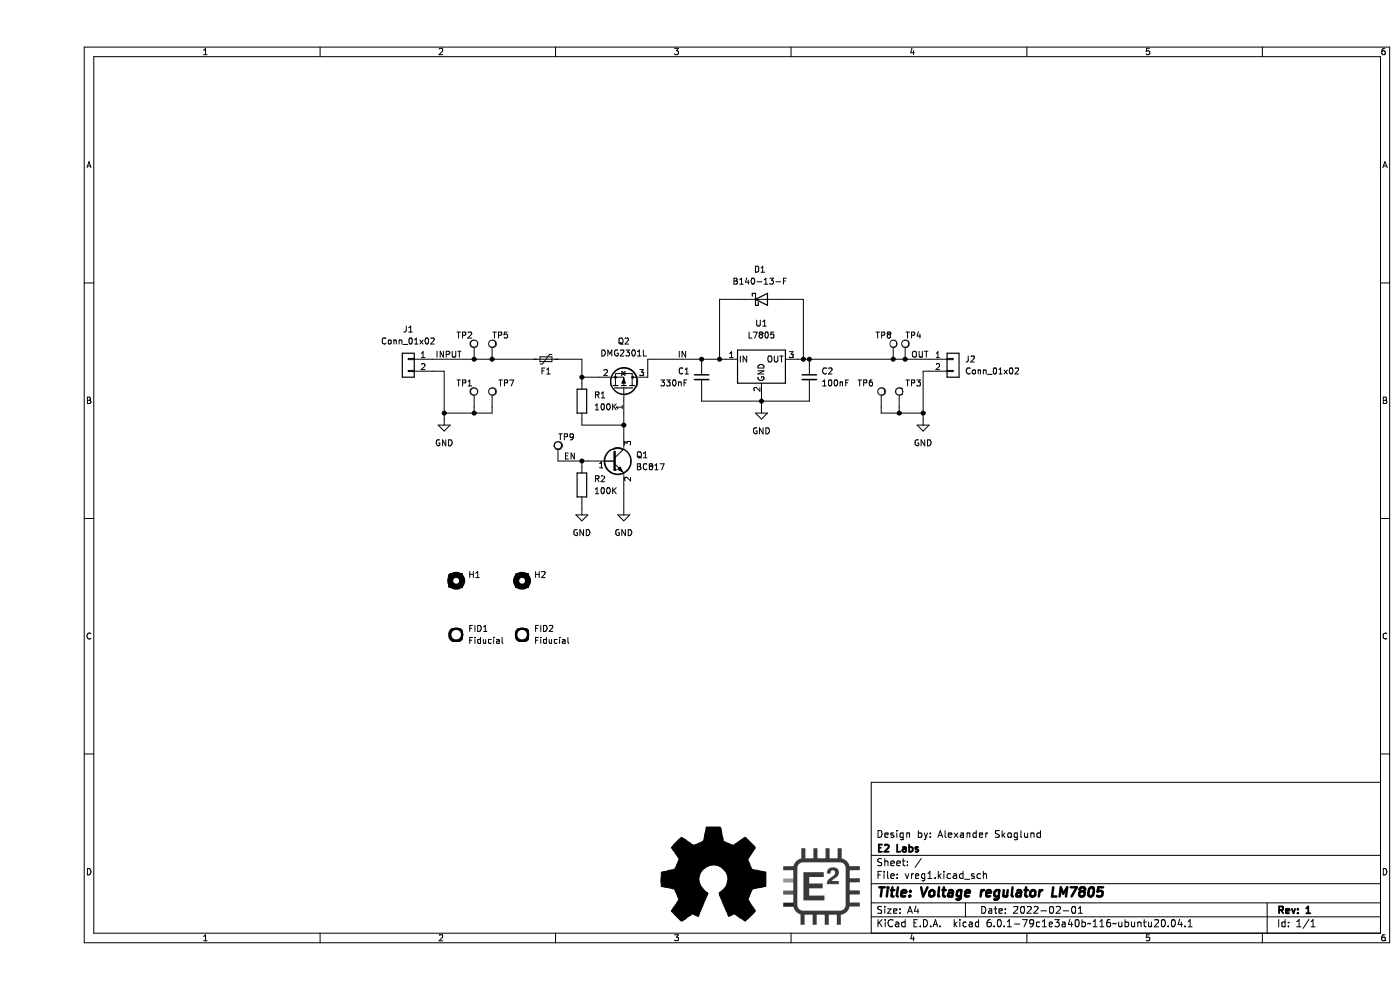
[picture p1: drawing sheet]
(kicad_sch (version 20211123) (generator eeschema)

 (paper "A4")

 (title_block
  (title "Voltage regulator LM7805")
  (date "2022-02-01")
  (rev "1")
  (company "E2 Labs")
  (comment 1 "Design by: Alexander Skoglund"))

 (lib_symbols
  (symbol "Connector:TestPoint" (pin_numbers hide) (pin_names (offset 0.762) hide) (in_bom yes) (on_board yes)
   (property "Reference" "TP" (id 0) (at 0 6.858 0) (effects (font (size 1.27 1.27))))
   (property "Value" "TestPoint" (id 1) (at 0 5.08 0) (effects (font (size 1.27 1.27))))
   (property "Footprint" "" (id 2) (at 5.08 0 0) (effects (font (size 1.27 1.27)) hide))
   (property "Datasheet" "~" (id 3) (at 5.08 0 0) (effects (font (size 1.27 1.27)) hide))
   (symbol "TestPoint_0_1"
    (circle (center 0 3.302) (radius 0.762) (stroke (width 0) (type default) (color 0 0 0 0)) (fill (type none))))
   (symbol "TestPoint_1_1"
    (pin passive line (at 0 0 90) (length 2.54) (name "1" (effects (font (size 1.27 1.27)))) (number "1" (effects (font (size 1.27 1.27)))))))
  (symbol "Connector_Generic:Conn_01x02" (pin_names (offset 1.016) hide) (in_bom yes) (on_board yes)
   (property "Reference" "J" (id 0) (at 0 2.54 0) (effects (font (size 1.27 1.27))))
   (property "Value" "Conn_01x02" (id 1) (at 0 -5.08 0) (effects (font (size 1.27 1.27))))
   (property "Footprint" "" (id 2) (at 0 0 0) (effects (font (size 1.27 1.27)) hide))
   (property "Datasheet" "~" (id 3) (at 0 0 0) (effects (font (size 1.27 1.27)) hide))
   (symbol "Conn_01x02_1_1"
    (rectangle (start -1.27 -2.413) (end 0 -2.667) (stroke (width 0.1524) (type default) (color 0 0 0 0)) (fill (type none)))
    (rectangle (start -1.27 0.127) (end 0 -0.127) (stroke (width 0.1524) (type default) (color 0 0 0 0)) (fill (type none)))
    (rectangle (start -1.27 1.27) (end 1.27 -3.81) (stroke (width 0.254) (type default) (color 0 0 0 0)) (fill (type background)))
    (pin passive line (at -5.08 0 0) (length 3.81) (name "Pin_1" (effects (font (size 1.27 1.27)))) (number "1" (effects (font (size 1.27 1.27)))))
    (pin passive line (at -5.08 -2.54 0) (length 3.81) (name "Pin_2" (effects (font (size 1.27 1.27)))) (number "2" (effects (font (size 1.27 1.27)))))))
  (symbol "Device:C_Small" (pin_numbers hide) (pin_names (offset 0.254) hide) (in_bom yes) (on_board yes)
   (property "Reference" "C" (id 0) (at 0.254 1.778 0) (effects (font (size 1.27 1.27)) (justify left)))
   (property "Value" "C_Small" (id 1) (at 0.254 -2.032 0) (effects (font (size 1.27 1.27)) (justify left)))
   (property "Footprint" "" (id 2) (at 0 0 0) (effects (font (size 1.27 1.27)) hide))
   (property "Datasheet" "~" (id 3) (at 0 0 0) (effects (font (size 1.27 1.27)) hide))
   (symbol "C_Small_0_1"
    (polyline (pts (xy -1.524 -0.508) (xy 1.524 -0.508)) (stroke (width 0.3302) (type default) (color 0 0 0 0)) (fill (type none)))
    (polyline (pts (xy -1.524 0.508) (xy 1.524 0.508)) (stroke (width 0.3048) (type default) (color 0 0 0 0)) (fill (type none))))
   (symbol "C_Small_1_1"
    (pin passive line (at 0 2.54 270) (length 2.032) (name "~" (effects (font (size 1.27 1.27)))) (number "1" (effects (font (size 1.27 1.27)))))
    (pin passive line (at 0 -2.54 90) (length 2.032) (name "~" (effects (font (size 1.27 1.27)))) (number "2" (effects (font (size 1.27 1.27)))))))
  (symbol "Device:Polyfuse_Small" (pin_numbers hide) (pin_names (offset 0)) (in_bom yes) (on_board yes)
   (property "Reference" "F" (id 0) (at -1.905 0 90) (effects (font (size 1.27 1.27))))
   (property "Value" "Polyfuse_Small" (id 1) (at 1.905 0 90) (effects (font (size 1.27 1.27))))
   (property "Footprint" "" (id 2) (at 1.27 -5.08 0) (effects (font (size 1.27 1.27)) (justify left) hide))
   (property "Datasheet" "~" (id 3) (at 0 0 0) (effects (font (size 1.27 1.27)) hide))
   (symbol "Polyfuse_Small_0_1"
    (rectangle (start -0.508 1.27) (end 0.508 -1.27) (stroke (width 0) (type default) (color 0 0 0 0)) (fill (type none)))
    (polyline (pts (xy 0 2.54) (xy 0 -2.54)) (stroke (width 0) (type default) (color 0 0 0 0)) (fill (type none)))
    (polyline (pts (xy -1.016 1.27) (xy -1.016 0.762) (xy 1.016 -0.762) (xy 1.016 -1.27)) (stroke (width 0) (type default) (color 0 0 0 0)) (fill (type none))))
   (symbol "Polyfuse_Small_1_1"
    (pin passive line (at 0 2.54 270) (length 0.635) (name "~" (effects (font (size 1.27 1.27)))) (number "1" (effects (font (size 1.27 1.27)))))
    (pin passive line (at 0 -2.54 90) (length 0.635) (name "~" (effects (font (size 1.27 1.27)))) (number "2" (effects (font (size 1.27 1.27)))))))
  (symbol "Device:R" (pin_numbers hide) (pin_names (offset 0)) (in_bom yes) (on_board yes)
   (property "Reference" "R" (id 0) (at 2.032 0 90) (effects (font (size 1.27 1.27))))
   (property "Value" "R" (id 1) (at 0 0 90) (effects (font (size 1.27 1.27))))
   (property "Footprint" "" (id 2) (at -1.778 0 90) (effects (font (size 1.27 1.27)) hide))
   (property "Datasheet" "~" (id 3) (at 0 0 0) (effects (font (size 1.27 1.27)) hide))
   (symbol "R_0_1"
    (rectangle (start -1.016 -2.54) (end 1.016 2.54) (stroke (width 0.254) (type default) (color 0 0 0 0)) (fill (type none))))
   (symbol "R_1_1"
    (pin passive line (at 0 3.81 270) (length 1.27) (name "~" (effects (font (size 1.27 1.27)))) (number "1" (effects (font (size 1.27 1.27)))))
    (pin passive line (at 0 -3.81 90) (length 1.27) (name "~" (effects (font (size 1.27 1.27)))) (number "2" (effects (font (size 1.27 1.27)))))))
  (symbol "Diode:B140-E3" (pin_numbers hide) (pin_names hide) (in_bom yes) (on_board yes)
   (property "Reference" "D" (id 0) (at 0 2.54 0) (effects (font (size 1.27 1.27))))
   (property "Value" "B140-E3" (id 1) (at 0 -2.54 0) (effects (font (size 1.27 1.27))))
   (property "Footprint" "Diode_SMD:D_SMA" (id 2) (at 0 -4.445 0) (effects (font (size 1.27 1.27)) hide))
   (property "Datasheet" "http://www.vishay.com/docs/88946/b120.pdf" (id 3) (at 0 0 0) (effects (font (size 1.27 1.27)) hide))
   (symbol "B140-E3_0_1"
    (polyline (pts (xy 1.27 0) (xy -1.27 0)) (stroke (width 0) (type default) (color 0 0 0 0)) (fill (type none)))
    (polyline (pts (xy 1.27 1.27) (xy 1.27 -1.27) (xy -1.27 0) (xy 1.27 1.27)) (stroke (width 0.254) (type default) (color 0 0 0 0)) (fill (type none)))
    (polyline (pts (xy -1.905 0.635) (xy -1.905 1.27) (xy -1.27 1.27) (xy -1.27 -1.27) (xy -0.635 -1.27) (xy -0.635 -0.635)) (stroke (width 0.254) (type default) (color 0 0 0 0)) (fill (type none))))
   (symbol "B140-E3_1_1"
    (pin passive line (at -3.81 0 0) (length 2.54) (name "K" (effects (font (size 1.27 1.27)))) (number "1" (effects (font (size 1.27 1.27)))))
    (pin passive line (at 3.81 0 180) (length 2.54) (name "A" (effects (font (size 1.27 1.27)))) (number "2" (effects (font (size 1.27 1.27)))))))
  (symbol "Graphic:Logo_Open_Hardware_Large" (pin_names (offset 1.016)) (in_bom yes) (on_board yes)
   (property "Reference" "#LOGO" (id 0) (at 0 12.7 0) (effects (font (size 1.27 1.27)) hide))
   (property "Value" "Logo_Open_Hardware_Large" (id 1) (at 0 -10.16 0) (effects (font (size 1.27 1.27)) hide))
   (property "Footprint" "" (id 2) (at 0 0 0) (effects (font (size 1.27 1.27)) hide))
   (property "Datasheet" "~" (id 3) (at 0 0 0) (effects (font (size 1.27 1.27)) hide))
   (symbol "Logo_Open_Hardware_Large_1_1"
    (polyline (pts (xy 6.731 -8.7122) (xy 6.6294 -8.6614) (xy 6.35 -8.4836) (xy 5.9944 -8.255) (xy 5.5372 -7.9502) (xy 5.1054 -7.6454) (xy 4.7498 -7.4168) (xy 4.4958 -7.239) (xy 4.3942 -7.1882) (xy 4.318 -7.2136) (xy 4.1148 -7.3152) (xy 3.81 -7.4676) (xy 3.6322 -7.5692) (xy 3.3528 -7.6708) (xy 3.2258 -7.6962) (xy 3.2004 -7.6708) (xy 3.0988 -7.4676) (xy 2.9464 -7.0866) (xy 2.7178 -6.604) (xy 2.4892 -6.0452) (xy 2.2352 -5.4356) (xy 1.9558 -4.826) (xy 1.7272 -4.2164) (xy 1.4986 -3.683) (xy 1.3208 -3.2512) (xy 1.2192 -2.9464) (xy 1.1684 -2.8194) (xy 1.1938 -2.794) (xy 1.3208 -2.667) (xy 1.5748 -2.4892) (xy 2.0828 -2.0574) (xy 2.6162 -1.397) (xy 2.921 -0.6604) (xy 3.048 0.1524) (xy 2.9464 0.9144) (xy 2.6416 1.6256) (xy 2.1336 2.286) (xy 1.524 2.7686) (xy 0.8128 3.0734) (xy 0 3.175) (xy -0.762 3.0988) (xy -1.4986 2.794) (xy -2.159 2.286) (xy -2.4384 1.9812) (xy -2.8194 1.3208) (xy -3.048 0.6096) (xy -3.0734 0.4318) (xy -3.0226 -0.3556) (xy -2.794 -1.0922) (xy -2.3876 -1.7526) (xy -1.8288 -2.3114) (xy -1.7526 -2.3622) (xy -1.4732 -2.5654) (xy -1.2954 -2.6924) (xy -1.1684 -2.8194) (xy -2.159 -5.207) (xy -2.3114 -5.588) (xy -2.5908 -6.2484) (xy -2.8194 -6.8072) (xy -3.0226 -7.2644) (xy -3.1496 -7.5692) (xy -3.2258 -7.6708) (xy -3.2258 -7.6962) (xy -3.302 -7.6962) (xy -3.4798 -7.6454) (xy -3.8354 -7.4676) (xy -4.0386 -7.366) (xy -4.2926 -7.239) (xy -4.4196 -7.1882) (xy -4.5212 -7.239) (xy -4.7498 -7.3914) (xy -5.1054 -7.6454) (xy -5.5372 -7.9248) (xy -5.9436 -8.2042) (xy -6.3246 -8.4582) (xy -6.604 -8.636) (xy -6.731 -8.7122) (xy -6.7564 -8.7122) (xy -6.858 -8.636) (xy -7.0866 -8.4582) (xy -7.4168 -8.1534) (xy -7.874 -7.6962) (xy -7.9502 -7.62) (xy -8.3312 -7.239) (xy -8.636 -6.9088) (xy -8.8392 -6.6802) (xy -8.9154 -6.5786) (xy -8.9154 -6.5786) (xy -8.8392 -6.4516) (xy -8.6614 -6.1722) (xy -8.4328 -5.7912) (xy -8.128 -5.3594) (xy -7.3152 -4.191) (xy -7.7724 -3.0988) (xy -7.8994 -2.7686) (xy -8.0772 -2.3622) (xy -8.2042 -2.0828) (xy -8.255 -1.9558) (xy -8.382 -1.905) (xy -8.6614 -1.8542) (xy -9.0932 -1.7526) (xy -9.6266 -1.651) (xy -10.1092 -1.5748) (xy -10.541 -1.4732) (xy -10.8712 -1.4224) (xy -11.0236 -1.397) (xy -11.049 -1.3716) (xy -11.0744 -1.2954) (xy -11.0998 -1.143) (xy -11.0998 -0.889) (xy -11.1252 -0.4572) (xy -11.1252 0.1524) (xy -11.1252 0.2286) (xy -11.0998 0.8128) (xy -11.0998 1.27) (xy -11.0744 1.5494) (xy -11.0744 1.6764) (xy -11.0744 1.6764) (xy -10.922 1.7018) (xy -10.6172 1.778) (xy -10.16 1.8542) (xy -9.652 1.9558) (xy -9.6012 1.9812) (xy -9.0932 2.0828) (xy -8.636 2.159) (xy -8.3312 2.2352) (xy -8.2042 2.286) (xy -8.1788 2.3114) (xy -8.0772 2.5146) (xy -7.9248 2.8448) (xy -7.747 3.2512) (xy -7.5692 3.6576) (xy -7.4168 4.0386) (xy -7.3152 4.318) (xy -7.2898 4.445) (xy -7.2898 4.445) (xy -7.366 4.572) (xy -7.5438 4.826) (xy -7.7978 5.207) (xy -8.128 5.6642) (xy -8.128 5.6896) (xy -8.4328 6.1468) (xy -8.6868 6.5278) (xy -8.8392 6.7818) (xy -8.9154 6.9088) (xy -8.9154 6.9088) (xy -8.8138 7.0358) (xy -8.5852 7.2898) (xy -8.255 7.6454) (xy -7.874 8.0264) (xy -7.747 8.1534) (xy -7.3152 8.5852) (xy -7.0104 8.8646) (xy -6.8326 8.9916) (xy -6.731 9.0424) (xy -6.731 9.0424) (xy -6.604 8.9408) (xy -6.3246 8.763) (xy -5.9436 8.509) (xy -5.4864 8.2042) (xy -5.461 8.1788) (xy -5.0038 7.874) (xy -4.6482 7.62) (xy -4.3688 7.4422) (xy -4.2672 7.3914) (xy -4.2418 7.3914) (xy -4.064 7.4422) (xy -3.7338 7.5438) (xy -3.3528 7.6962) (xy -2.9464 7.874) (xy -2.5654 8.0264) (xy -2.286 8.1534) (xy -2.159 8.2296) (xy -2.159 8.2296) (xy -2.1082 8.382) (xy -2.032 8.7122) (xy -1.9304 9.1694) (xy -1.8288 9.7282) (xy -1.8034 9.8044) (xy -1.7018 10.3378) (xy -1.6256 10.7696) (xy -1.5748 11.0744) (xy -1.524 11.2014) (xy -1.4478 11.2268) (xy -1.1938 11.2522) (xy -0.8128 11.2522) (xy -0.3302 11.2522) (xy 0.1524 11.2522) (xy 0.6604 11.2522) (xy 1.0668 11.2268) (xy 1.3716 11.2014) (xy 1.4986 11.176) (xy 1.4986 11.176) (xy 1.5494 11.0236) (xy 1.6256 10.6934) (xy 1.7018 10.2108) (xy 1.8288 9.6774) (xy 1.8288 9.5758) (xy 1.9304 9.0424) (xy 2.032 8.6106) (xy 2.0828 8.3058) (xy 2.1336 8.2042) (xy 2.159 8.1788) (xy 2.3876 8.0772) (xy 2.7432 7.9248) (xy 3.175 7.747) (xy 4.191 7.3406) (xy 5.461 8.2042) (xy 5.5626 8.2804) (xy 6.0198 8.5852) (xy 6.3754 8.8392) (xy 6.6294 8.9916) (xy 6.7564 9.0424) (xy 6.7564 9.0424) (xy 6.8834 8.9408) (xy 7.1374 8.7122) (xy 7.4676 8.382) (xy 7.8486 7.9756) (xy 8.1534 7.6962) (xy 8.4836 7.3406) (xy 8.7122 7.112) (xy 8.8392 6.9596) (xy 8.8646 6.858) (xy 8.8646 6.8072) (xy 8.7884 6.6802) (xy 8.6106 6.4008) (xy 8.3312 6.0198) (xy 8.0264 5.588) (xy 7.7978 5.207) (xy 7.5184 4.8006) (xy 7.3406 4.4958) (xy 7.2898 4.3434) (xy 7.2898 4.2926) (xy 7.3914 4.0386) (xy 7.5184 3.683) (xy 7.7216 3.2258) (xy 8.1534 2.2352) (xy 8.7884 2.1082) (xy 9.1948 2.0574) (xy 9.7536 1.9304) (xy 10.2616 1.8288) (xy 11.0998 1.6764) (xy 11.1252 -1.3208) (xy 10.9982 -1.3716) (xy 10.8712 -1.397) (xy 10.5664 -1.4732) (xy 10.1346 -1.5494) (xy 9.6266 -1.651) (xy 9.1948 -1.7272) (xy 8.7376 -1.8288) (xy 8.4328 -1.8796) (xy 8.2804 -1.905) (xy 8.255 -1.9558) (xy 8.1534 -2.159) (xy 7.9756 -2.5146) (xy 7.8232 -2.921) (xy 7.6454 -3.3274) (xy 7.493 -3.7338) (xy 7.366 -4.0132) (xy 7.3406 -4.191) (xy 7.3914 -4.2926) (xy 7.5692 -4.5466) (xy 7.7978 -4.9276) (xy 8.1026 -5.3594) (xy 8.4074 -5.7912) (xy 8.6614 -6.1722) (xy 8.8138 -6.4262) (xy 8.89 -6.5532) (xy 8.8646 -6.6548) (xy 8.6868 -6.858) (xy 8.3566 -7.1882) (xy 7.874 -7.6708) (xy 7.7978 -7.747) (xy 7.3914 -8.128) (xy 7.0612 -8.4328) (xy 6.8326 -8.636) (xy 6.731 -8.7122)) (stroke (width 0) (type default) (color 0 0 0 0)) (fill (type outline)))))
  (symbol "Mechanical:Fiducial" (in_bom yes) (on_board yes)
   (property "Reference" "FID" (id 0) (at 0 5.08 0) (effects (font (size 1.27 1.27))))
   (property "Value" "Fiducial" (id 1) (at 0 3.175 0) (effects (font (size 1.27 1.27))))
   (property "Footprint" "" (id 2) (at 0 0 0) (effects (font (size 1.27 1.27)) hide))
   (property "Datasheet" "~" (id 3) (at 0 0 0) (effects (font (size 1.27 1.27)) hide))
   (symbol "Fiducial_0_1"
    (circle (center 0 0) (radius 1.27) (stroke (width 0.508) (type default) (color 0 0 0 0)) (fill (type background)))))
  (symbol "Mechanical:MountingHole" (pin_names (offset 1.016)) (in_bom yes) (on_board yes)
   (property "Reference" "H" (id 0) (at 0 5.08 0) (effects (font (size 1.27 1.27))))
   (property "Value" "MountingHole" (id 1) (at 0 3.175 0) (effects (font (size 1.27 1.27))))
   (property "Footprint" "" (id 2) (at 0 0 0) (effects (font (size 1.27 1.27)) hide))
   (property "Datasheet" "~" (id 3) (at 0 0 0) (effects (font (size 1.27 1.27)) hide))
   (symbol "MountingHole_0_1"
    (circle (center 0 0) (radius 1.27) (stroke (width 1.27) (type default) (color 0 0 0 0)) (fill (type none)))))
  (symbol "Regulator_Linear:L7805" (pin_names (offset 0.254)) (in_bom yes) (on_board yes)
   (property "Reference" "U" (id 0) (at -3.81 3.175 0) (effects (font (size 1.27 1.27))))
   (property "Value" "L7805" (id 1) (at 0 3.175 0) (effects (font (size 1.27 1.27)) (justify left)))
   (property "Footprint" "" (id 2) (at 0.635 -3.81 0) (effects (font (size 1.27 1.27) italic) (justify left) hide))
   (property "Datasheet" "http://www.st.com/content/ccc/resource/technical/document/datasheet/41/4f/b3/b0/12/d4/47/88/CD00000444.pdf/files/CD00000444.pdf/jcr:content/translations/en.CD00000444.pdf" (id 3) (at 0 -1.27 0) (effects (font (size 1.27 1.27)) hide))
   (symbol "L7805_0_1"
    (rectangle (start -5.08 1.905) (end 5.08 -5.08) (stroke (width 0.254) (type default) (color 0 0 0 0)) (fill (type background))))
   (symbol "L7805_1_1"
    (pin power_in line (at -7.62 0 0) (length 2.54) (name "IN" (effects (font (size 1.27 1.27)))) (number "1" (effects (font (size 1.27 1.27)))))
    (pin power_in line (at 0 -7.62 90) (length 2.54) (name "GND" (effects (font (size 1.27 1.27)))) (number "2" (effects (font (size 1.27 1.27)))))
    (pin power_out line (at 7.62 0 180) (length 2.54) (name "OUT" (effects (font (size 1.27 1.27)))) (number "3" (effects (font (size 1.27 1.27)))))))
  (symbol "Transistor_BJT:BC817" (pin_names (offset 0) hide) (in_bom yes) (on_board yes)
   (property "Reference" "Q" (id 0) (at 5.08 1.905 0) (effects (font (size 1.27 1.27)) (justify left)))
   (property "Value" "BC817" (id 1) (at 5.08 0 0) (effects (font (size 1.27 1.27)) (justify left)))
   (property "Footprint" "Package_TO_SOT_SMD:SOT-23" (id 2) (at 5.08 -1.905 0) (effects (font (size 1.27 1.27) italic) (justify left) hide))
   (property "Datasheet" "https://www.onsemi.com/pub/Collateral/BC818-D.pdf" (id 3) (at 0 0 0) (effects (font (size 1.27 1.27)) (justify left) hide))
   (symbol "BC817_0_1"
    (polyline (pts (xy 0.635 0.635) (xy 2.54 2.54)) (stroke (width 0) (type default) (color 0 0 0 0)) (fill (type none)))
    (polyline (pts (xy 0.635 -0.635) (xy 2.54 -2.54) (xy 2.54 -2.54)) (stroke (width 0) (type default) (color 0 0 0 0)) (fill (type none)))
    (polyline (pts (xy 0.635 1.905) (xy 0.635 -1.905) (xy 0.635 -1.905)) (stroke (width 0.508) (type default) (color 0 0 0 0)) (fill (type none)))
    (polyline (pts (xy 1.27 -1.778) (xy 1.778 -1.27) (xy 2.286 -2.286) (xy 1.27 -1.778) (xy 1.27 -1.778)) (stroke (width 0) (type default) (color 0 0 0 0)) (fill (type outline)))
    (circle (center 1.27 0) (radius 2.8194) (stroke (width 0.254) (type default) (color 0 0 0 0)) (fill (type none))))
   (symbol "BC817_1_1"
    (pin input line (at -5.08 0 0) (length 5.715) (name "B" (effects (font (size 1.27 1.27)))) (number "1" (effects (font (size 1.27 1.27)))))
    (pin passive line (at 2.54 -5.08 90) (length 2.54) (name "E" (effects (font (size 1.27 1.27)))) (number "2" (effects (font (size 1.27 1.27)))))
    (pin passive line (at 2.54 5.08 270) (length 2.54) (name "C" (effects (font (size 1.27 1.27)))) (number "3" (effects (font (size 1.27 1.27)))))))
  (symbol "Transistor_FET:DMG2301L" (pin_names hide) (in_bom yes) (on_board yes)
   (property "Reference" "Q" (id 0) (at 5.08 1.905 0) (effects (font (size 1.27 1.27)) (justify left)))
   (property "Value" "DMG2301L" (id 1) (at 5.08 0 0) (effects (font (size 1.27 1.27)) (justify left)))
   (property "Footprint" "Package_TO_SOT_SMD:SOT-23" (id 2) (at 5.08 -1.905 0) (effects (font (size 1.27 1.27) italic) (justify left) hide))
   (property "Datasheet" "https://www.diodes.com/assets/Datasheets/DMG2301L.pdf" (id 3) (at 0 0 0) (effects (font (size 1.27 1.27)) (justify left) hide))
   (symbol "DMG2301L_0_1"
    (polyline (pts (xy 0.254 0) (xy -2.54 0)) (stroke (width 0) (type default) (color 0 0 0 0)) (fill (type none)))
    (polyline (pts (xy 0.254 1.905) (xy 0.254 -1.905)) (stroke (width 0.254) (type default) (color 0 0 0 0)) (fill (type none)))
    (polyline (pts (xy 0.762 -1.27) (xy 0.762 -2.286)) (stroke (width 0.254) (type default) (color 0 0 0 0)) (fill (type none)))
    (polyline (pts (xy 0.762 0.508) (xy 0.762 -0.508)) (stroke (width 0.254) (type default) (color 0 0 0 0)) (fill (type none)))
    (polyline (pts (xy 0.762 2.286) (xy 0.762 1.27)) (stroke (width 0.254) (type default) (color 0 0 0 0)) (fill (type none)))
    (polyline (pts (xy 2.54 2.54) (xy 2.54 1.778)) (stroke (width 0) (type default) (color 0 0 0 0)) (fill (type none)))
    (polyline (pts (xy 2.54 -2.54) (xy 2.54 0) (xy 0.762 0)) (stroke (width 0) (type default) (color 0 0 0 0)) (fill (type none)))
    (polyline (pts (xy 0.762 1.778) (xy 3.302 1.778) (xy 3.302 -1.778) (xy 0.762 -1.778)) (stroke (width 0) (type default) (color 0 0 0 0)) (fill (type none)))
    (polyline (pts (xy 2.286 0) (xy 1.27 0.381) (xy 1.27 -0.381) (xy 2.286 0)) (stroke (width 0) (type default) (color 0 0 0 0)) (fill (type outline)))
    (polyline (pts (xy 2.794 -0.508) (xy 2.921 -0.381) (xy 3.683 -0.381) (xy 3.81 -0.254)) (stroke (width 0) (type default) (color 0 0 0 0)) (fill (type none)))
    (polyline (pts (xy 3.302 -0.381) (xy 2.921 0.254) (xy 3.683 0.254) (xy 3.302 -0.381)) (stroke (width 0) (type default) (color 0 0 0 0)) (fill (type none)))
    (circle (center 1.651 0) (radius 2.794) (stroke (width 0.254) (type default) (color 0 0 0 0)) (fill (type none)))
    (circle (center 2.54 -1.778) (radius 0.254) (stroke (width 0) (type default) (color 0 0 0 0)) (fill (type outline)))
    (circle (center 2.54 1.778) (radius 0.254) (stroke (width 0) (type default) (color 0 0 0 0)) (fill (type outline))))
   (symbol "DMG2301L_1_1"
    (pin input line (at -5.08 0 0) (length 2.54) (name "G" (effects (font (size 1.27 1.27)))) (number "1" (effects (font (size 1.27 1.27)))))
    (pin passive line (at 2.54 -5.08 90) (length 2.54) (name "S" (effects (font (size 1.27 1.27)))) (number "2" (effects (font (size 1.27 1.27)))))
    (pin passive line (at 2.54 5.08 270) (length 2.54) (name "D" (effects (font (size 1.27 1.27)))) (number "3" (effects (font (size 1.27 1.27)))))))
  (symbol "power:GND" (power) (pin_names (offset 0)) (in_bom yes) (on_board yes)
   (property "Reference" "#PWR" (id 0) (at 0 -6.35 0) (effects (font (size 1.27 1.27)) hide))
   (property "Value" "GND" (id 1) (at 0 -3.81 0) (effects (font (size 1.27 1.27))))
   (property "Footprint" "" (id 2) (at 0 0 0) (effects (font (size 1.27 1.27)) hide))
   (property "Datasheet" "" (id 3) (at 0 0 0) (effects (font (size 1.27 1.27)) hide))
   (symbol "GND_0_1"
    (polyline (pts (xy 0 0) (xy 0 -1.27) (xy 1.27 -1.27) (xy 0 -2.54) (xy -1.27 -1.27) (xy 0 -1.27)) (stroke (width 0) (type default) (color 0 0 0 0)) (fill (type none))))
   (symbol "GND_1_1"
    (pin power_in line (at 0 0 270) (length 0) hide (name "GND" (effects (font (size 1.27 1.27)))) (number "1" (effects (font (size 1.27 1.27))))))))

 (junction (at 162.56 76.2) (diameter 0) (color 0 0 0 0))
 (junction (at 153.67 85.09) (diameter 0) (color 0 0 0 0))
 (junction (at 96.52 76.2) (diameter 0) (color 0 0 0 0))
 (junction (at 163.83 76.2) (diameter 0) (color 0 0 0 0))
 (junction (at 144.78 76.2) (diameter 0) (color 0 0 0 0))
 (junction (at 140.97 76.2) (diameter 0) (color 0 0 0 0))
 (junction (at 181.61 76.2) (diameter 0) (color 0 0 0 0))
 (junction (at 184.15 76.2) (diameter 0) (color 0 0 0 0))
 (junction (at 115.57 97.79) (diameter 0) (color 0 0 0 0))
 (junction (at 86.36 87.63) (diameter 0) (color 0 0 0 0))
 (junction (at 92.71 87.63) (diameter 0) (color 0 0 0 0))
 (junction (at 92.71 76.2) (diameter 0) (color 0 0 0 0))
 (junction (at 115.57 80.01) (diameter 0) (color 0 0 0 0))
 (junction (at 187.96 87.63) (diameter 0) (color 0 0 0 0))
 (junction (at 182.88 87.63) (diameter 0) (color 0 0 0 0))
 (junction (at 124.46 90.17) (diameter 0) (color 0 0 0 0))

 (wire (pts (xy 163.83 82.55) (xy 163.83 85.09)) (stroke (width 0) (type default) (color 0 0 0 0)))
 (wire (pts (xy 83.82 78.74) (xy 86.36 78.74)) (stroke (width 0) (type default) (color 0 0 0 0)))
 (wire (pts (xy 116.84 97.79) (xy 115.57 97.79)) (stroke (width 0) (type default) (color 0 0 0 0)))
 (wire (pts (xy 115.57 97.79) (xy 115.57 99.06)) (stroke (width 0) (type default) (color 0 0 0 0)))
 (wire (pts (xy 115.57 80.01) (xy 115.57 81.28)) (stroke (width 0) (type default) (color 0 0 0 0)))
 (wire (pts (xy 86.36 87.63) (xy 86.36 88.9)) (stroke (width 0) (type default) (color 0 0 0 0)))
 (wire (pts (xy 189.23 78.74) (xy 187.96 78.74)) (stroke (width 0) (type default) (color 0 0 0 0)))
 (wire (pts (xy 187.96 78.74) (xy 187.96 87.63)) (stroke (width 0) (type default) (color 0 0 0 0)))
 (wire (pts (xy 179.07 87.63) (xy 182.88 87.63)) (stroke (width 0) (type default) (color 0 0 0 0)))
 (wire (pts (xy 92.71 86.36) (xy 92.71 87.63)) (stroke (width 0) (type default) (color 0 0 0 0)))
 (wire (pts (xy 119.38 80.01) (xy 115.57 80.01)) (stroke (width 0) (type default) (color 0 0 0 0)))
 (wire (pts (xy 149.86 63.5) (xy 144.78 63.5)) (stroke (width 0) (type default) (color 0 0 0 0)))
 (wire (pts (xy 129.54 76.2) (xy 140.97 76.2)) (stroke (width 0) (type default) (color 0 0 0 0)))
 (wire (pts (xy 182.88 87.63) (xy 187.96 87.63)) (stroke (width 0) (type default) (color 0 0 0 0)))
 (wire (pts (xy 162.56 76.2) (xy 162.56 63.5)) (stroke (width 0) (type default) (color 0 0 0 0)))
 (wire (pts (xy 92.71 76.2) (xy 96.52 76.2)) (stroke (width 0) (type default) (color 0 0 0 0)))
 (wire (pts (xy 124.46 90.17) (xy 124.46 92.71)) (stroke (width 0) (type default) (color 0 0 0 0)))
 (wire (pts (xy 144.78 63.5) (xy 144.78 76.2)) (stroke (width 0) (type default) (color 0 0 0 0)))
 (wire (pts (xy 124.46 102.87) (xy 124.46 107.95)) (stroke (width 0) (type default) (color 0 0 0 0)))
 (wire (pts (xy 83.82 76.2) (xy 92.71 76.2)) (stroke (width 0) (type default) (color 0 0 0 0)))
 (wire (pts (xy 124.46 87.63) (xy 124.46 90.17)) (stroke (width 0) (type default) (color 0 0 0 0)))
 (wire (pts (xy 184.15 76.2) (xy 189.23 76.2)) (stroke (width 0) (type default) (color 0 0 0 0)))
 (wire (pts (xy 110.49 76.2) (xy 115.57 76.2)) (stroke (width 0) (type default) (color 0 0 0 0)))
 (wire (pts (xy 115.57 107.95) (xy 115.57 106.68)) (stroke (width 0) (type default) (color 0 0 0 0)))
 (wire (pts (xy 162.56 63.5) (xy 157.48 63.5)) (stroke (width 0) (type default) (color 0 0 0 0)))
 (wire (pts (xy 115.57 90.17) (xy 124.46 90.17)) (stroke (width 0) (type default) (color 0 0 0 0)))
 (wire (pts (xy 140.97 77.47) (xy 140.97 76.2)) (stroke (width 0) (type default) (color 0 0 0 0)))
 (wire (pts (xy 181.61 76.2) (xy 184.15 76.2)) (stroke (width 0) (type default) (color 0 0 0 0)))
 (wire (pts (xy 115.57 88.9) (xy 115.57 90.17)) (stroke (width 0) (type default) (color 0 0 0 0)))
 (wire (pts (xy 144.78 76.2) (xy 146.05 76.2)) (stroke (width 0) (type default) (color 0 0 0 0)))
 (wire (pts (xy 187.96 87.63) (xy 187.96 88.9)) (stroke (width 0) (type default) (color 0 0 0 0)))
 (wire (pts (xy 140.97 76.2) (xy 144.78 76.2)) (stroke (width 0) (type default) (color 0 0 0 0)))
 (wire (pts (xy 163.83 85.09) (xy 153.67 85.09)) (stroke (width 0) (type default) (color 0 0 0 0)))
 (wire (pts (xy 179.07 86.36) (xy 179.07 87.63)) (stroke (width 0) (type default) (color 0 0 0 0)))
 (wire (pts (xy 153.67 85.09) (xy 153.67 83.82)) (stroke (width 0) (type default) (color 0 0 0 0)))
 (wire (pts (xy 96.52 86.36) (xy 96.52 87.63)) (stroke (width 0) (type default) (color 0 0 0 0)))
 (wire (pts (xy 153.67 85.09) (xy 153.67 86.36)) (stroke (width 0) (type default) (color 0 0 0 0)))
 (wire (pts (xy 140.97 85.09) (xy 140.97 82.55)) (stroke (width 0) (type default) (color 0 0 0 0)))
 (wire (pts (xy 129.54 76.2) (xy 129.54 80.01)) (stroke (width 0) (type default) (color 0 0 0 0)))
 (wire (pts (xy 163.83 76.2) (xy 163.83 77.47)) (stroke (width 0) (type default) (color 0 0 0 0)))
 (wire (pts (xy 92.71 87.63) (xy 96.52 87.63)) (stroke (width 0) (type default) (color 0 0 0 0)))
 (wire (pts (xy 161.29 76.2) (xy 162.56 76.2)) (stroke (width 0) (type default) (color 0 0 0 0)))
 (wire (pts (xy 115.57 76.2) (xy 115.57 80.01)) (stroke (width 0) (type default) (color 0 0 0 0)))
 (wire (pts (xy 86.36 87.63) (xy 92.71 87.63)) (stroke (width 0) (type default) (color 0 0 0 0)))
 (wire (pts (xy 153.67 85.09) (xy 140.97 85.09)) (stroke (width 0) (type default) (color 0 0 0 0)))
 (wire (pts (xy 96.52 76.2) (xy 105.41 76.2)) (stroke (width 0) (type default) (color 0 0 0 0)))
 (wire (pts (xy 110.49 97.79) (xy 115.57 97.79)) (stroke (width 0) (type default) (color 0 0 0 0)))
 (wire (pts (xy 182.88 86.36) (xy 182.88 87.63)) (stroke (width 0) (type default) (color 0 0 0 0)))
 (wire (pts (xy 163.83 76.2) (xy 181.61 76.2)) (stroke (width 0) (type default) (color 0 0 0 0)))
 (wire (pts (xy 162.56 76.2) (xy 163.83 76.2)) (stroke (width 0) (type default) (color 0 0 0 0)))
 (wire (pts (xy 86.36 78.74) (xy 86.36 87.63)) (stroke (width 0) (type default) (color 0 0 0 0)))

 (image (at 166.37 187.96)
  (data))

 (label "EN" (at 111.76 97.79 0) (effects (font (size 1.27 1.27)) (justify left bottom)))
 (label "OUT" (at 185.42 76.2 0) (effects (font (size 1.27 1.27)) (justify left bottom)))
 (label "INPUT" (at 90.17 76.2 180) (effects (font (size 1.27 1.27)) (justify right bottom)))
 (label "IN" (at 135.89 76.2 0) (effects (font (size 1.27 1.27)) (justify left bottom)))

 (symbol (lib_id "power:GND") (at 187.96 88.9 0) (unit 1) (in_bom yes) (on_board yes) (fields_autoplaced)
  (property "Reference" "#PWR04" (id 0) (at 187.96 95.25 0) (effects (font (size 1.27 1.27)) hide))
  (property "Value" "GND" (id 1) (at 187.96 93.98 0))
  (property "Footprint" "" (id 2) (at 187.96 88.9 0) (effects (font (size 1.27 1.27)) hide))
  (property "Datasheet" "" (id 3) (at 187.96 88.9 0) (effects (font (size 1.27 1.27)) hide)) (pin "1"))

 (symbol (lib_id "Connector:TestPoint") (at 184.15 76.2 0) (unit 1) (in_bom no) (on_board yes)
  (property "Reference" "TP4" (id 0) (at 184.15 71.12 0) (effects (font (size 1.27 1.27)) (justify left)))
  (property "Value" "OUT" (id 1) (at 186.69 74.1679 0) (effects (font (size 1.27 1.27)) (justify left) hide))
  (property "Footprint" "Buck_ti:cast_edge" (id 2) (at 189.23 76.2 0) (effects (font (size 1.27 1.27)) hide))
  (property "Datasheet" "~" (id 3) (at 189.23 76.2 0) (effects (font (size 1.27 1.27)) hide)) (pin "1"))

 (symbol (lib_id "Diode:B140-E3") (at 153.67 63.5 0) (unit 1) (in_bom yes) (on_board yes) (fields_autoplaced)
  (property "Reference" "D1" (id 0) (at 153.3525 57.15 0))
  (property "Value" "B140-13-F" (id 1) (at 153.3525 59.69 0))
  (property "Footprint" "Diode_SMD:D_SMA" (id 2) (at 153.67 67.945 0) (effects (font (size 1.27 1.27)) hide))
  (property "Datasheet" "https://datasheet.lcsc.com/lcsc/1809050348_Diodes-Incorporated-B140-13-F_C15759.pdf" (id 3) (at 153.67 63.5 0) (effects (font (size 1.27 1.27)) hide))
  (property "JLC_PN" "C15759" (id 4) (at 153.67 63.5 0) (effects (font (size 1.27 1.27)) hide))
  (property "NOTE" "40V 500mV@1A 1A SMA(DO-214AC) Schottky Barrier Diodes (SBD) ROHS" (id 5) (at 153.67 63.5 0) (effects (font (size 1.27 1.27)) hide))
  (property "MFP" "B140-13-F" (id 6) (at 153.67 63.5 0) (effects (font (size 1.27 1.27)) hide)) (pin "1") (pin "2"))

 (symbol (lib_id "Transistor_FET:DMG2301L") (at 124.46 82.55 270) (mirror x) (unit 1) (in_bom yes) (on_board yes) (fields_autoplaced)
  (property "Reference" "Q2" (id 0) (at 124.46 72.39 90))
  (property "Value" "DMG2301L" (id 1) (at 124.46 74.93 90))
  (property "Footprint" "Package_TO_SOT_SMD:SOT-23" (id 2) (at 122.555 77.47 0) (effects (font (size 1.27 1.27) italic) (justify left) hide))
  (property "Datasheet" "https://www.diodes.com/assets/Datasheets/DMG2301L.pdf" (id 3) (at 124.46 82.55 0) (effects (font (size 1.27 1.27)) (justify left) hide))
  (property "JLC_PN" "C150721" (id 4) (at 124.46 82.55 90) (effects (font (size 1.27 1.27)) hide))
  (property "NOTE" "20V 2.5A 130mΩ@4.5V,2.8A 800mW 1V@250μA P Channel SOT-23(SOT-23-3) MOSFETs ROHS" (id 5) (at 124.46 82.55 90) (effects (font (size 1.27 1.27)) hide))
  (property "MFP" "DMG2301U-7" (id 6) (at 124.46 82.55 0) (effects (font (size 1.27 1.27)) hide)) (pin "1") (pin "2") (pin "3"))

 (symbol (lib_id "Mechanical:Fiducial") (at 102.87 134.62 0) (unit 1) (in_bom no) (on_board yes) (fields_autoplaced)
  (property "Reference" "FID2" (id 0) (at 105.41 133.3499 0) (effects (font (size 1.27 1.27)) (justify left)))
  (property "Value" "Fiducial" (id 1) (at 105.41 135.8899 0) (effects (font (size 1.27 1.27)) (justify left)))
  (property "Footprint" "Fiducial:Fiducial_0.5mm_Mask1mm" (id 2) (at 102.87 134.62 0) (effects (font (size 1.27 1.27)) hide))
  (property "Datasheet" "~" (id 3) (at 102.87 134.62 0) (effects (font (size 1.27 1.27)) hide)))

 (symbol (lib_id "Connector:TestPoint") (at 92.71 86.36 0) (unit 1) (in_bom no) (on_board yes)
  (property "Reference" "TP1" (id 0) (at 88.9 81.28 0) (effects (font (size 1.27 1.27)) (justify left)))
  (property "Value" "GND" (id 1) (at 95.25 84.3279 0) (effects (font (size 1.27 1.27)) (justify left) hide))
  (property "Footprint" "Buck_ti:cast_edge" (id 2) (at 97.79 86.36 0) (effects (font (size 1.27 1.27)) hide))
  (property "Datasheet" "~" (id 3) (at 97.79 86.36 0) (effects (font (size 1.27 1.27)) hide)) (pin "1"))

 (symbol (lib_id "Device:Polyfuse_Small") (at 107.95 76.2 90) (unit 1) (in_bom yes) (on_board yes)
  (property "Reference" "F1" (id 0) (at 107.95 78.74 90))
  (property "Value" "Polyfuse_Small" (id 1) (at 107.95 72.39 90) (effects (font (size 1.27 1.27)) hide))
  (property "Footprint" "Fuse:Fuse_1206_3216Metric" (id 2) (at 113.03 74.93 0) (effects (font (size 1.27 1.27)) (justify left) hide))
  (property "Datasheet" "https://datasheet.lcsc.com/lcsc/2009221704_Jinrui-Electronic-Materials-Co--JK-NSMD025-30V_C841189.pdf" (id 3) (at 107.95 76.2 0) (effects (font (size 1.27 1.27)) hide))
  (property "Field5" "30V 250mA 40A 600mW -40℃~+85℃ 500mA 350mΩ 80ms 700mΩ 1206 Resettable Fuses ROHS" (id 5) (at 107.95 76.2 90) (effects (font (size 1.27 1.27)) hide))
  (property "JLC_PN" "C841189" (id 6) (at 107.95 76.2 0) (effects (font (size 1.27 1.27)) hide))
  (property "NOTE" "30V 250mA 40A 600mW -40℃~+85℃ 500mA 350mΩ 80ms 700mΩ 1206 Resettable Fuses ROHS" (id 7) (at 107.95 76.2 0) (effects (font (size 1.27 1.27)) hide))
  (property "MFP" "JK-NSMD025-30V" (id 8) (at 107.95 76.2 0) (effects (font (size 1.27 1.27)) hide)) (pin "1") (pin "2"))

 (symbol (lib_id "Connector:TestPoint") (at 181.61 76.2 0) (unit 1) (in_bom no) (on_board yes)
  (property "Reference" "TP8" (id 0) (at 177.8 71.12 0) (effects (font (size 1.27 1.27)) (justify left)))
  (property "Value" "OUT" (id 1) (at 184.15 74.1679 0) (effects (font (size 1.27 1.27)) (justify left) hide))
  (property "Footprint" "Buck_ti:cast_edge" (id 2) (at 186.69 76.2 0) (effects (font (size 1.27 1.27)) hide))
  (property "Datasheet" "~" (id 3) (at 186.69 76.2 0) (effects (font (size 1.27 1.27)) hide)) (pin "1"))

 (symbol (lib_id "Device:C_Small") (at 163.83 80.01 0) (unit 1) (in_bom yes) (on_board yes)
  (property "Reference" "C2" (id 0) (at 166.37 78.7462 0) (effects (font (size 1.27 1.27)) (justify left)))
  (property "Value" "100nF" (id 1) (at 166.37 81.28 0) (effects (font (size 1.27 1.27)) (justify left)))
  (property "Footprint" "Capacitor_SMD:C_0603_1608Metric" (id 2) (at 163.83 80.01 0) (effects (font (size 1.27 1.27)) hide))
  (property "Datasheet" "~" (id 3) (at 163.83 80.01 0) (effects (font (size 1.27 1.27)) hide))
  (property "JLC_PN" "C14663" (id 4) (at 163.83 80.01 0) (effects (font (size 1.27 1.27)) hide))
  (property "NOTE" "X7R 100nF ±10% 50V 0603 Multilayer Ceramic Capacitors MLCC - SMD/SMT ROHS" (id 5) (at 163.83 80.01 0) (effects (font (size 1.27 1.27)) hide))
  (property "MFP" "CC0603KRX7R9BB104" (id 6) (at 163.83 80.01 0) (effects (font (size 1.27 1.27)) hide)) (pin "1") (pin "2"))

 (symbol (lib_id "Transistor_BJT:BC817") (at 121.92 97.79 0) (unit 1) (in_bom yes) (on_board yes) (fields_autoplaced)
  (property "Reference" "Q1" (id 0) (at 127 96.5199 0) (effects (font (size 1.27 1.27)) (justify left)))
  (property "Value" "BC817" (id 1) (at 127 99.0599 0) (effects (font (size 1.27 1.27)) (justify left)))
  (property "Footprint" "Package_TO_SOT_SMD:SOT-23" (id 2) (at 127 99.695 0) (effects (font (size 1.27 1.27) italic) (justify left) hide))
  (property "Datasheet" "https://www.onsemi.com/pub/Collateral/BC818-D.pdf" (id 3) (at 121.92 97.79 0) (effects (font (size 1.27 1.27)) (justify left) hide))
  (property "JLC_PN" "C39828" (id 4) (at 121.92 97.79 0) (effects (font (size 0 0)) hide))
  (property "NOTE" "45V 250mW 500mA 160@100mA,1V 100MHz 700mV@500mA,50mA NPN +150℃@(Tj) SOT-23(SOT-23-3) Bipolar Transistors - BJT ROHS" (id 5) (at 121.92 97.79 0) (effects (font (size 1.27 1.27)) hide))
  (property "MFP" "BC817-25,215" (id 6) (at 121.92 97.79 0) (effects (font (size 1.27 1.27)) hide)) (pin "1") (pin "2") (pin "3"))

 (symbol (lib_id "power:GND") (at 86.36 88.9 0) (unit 1) (in_bom yes) (on_board yes) (fields_autoplaced)
  (property "Reference" "#PWR01" (id 0) (at 86.36 95.25 0) (effects (font (size 1.27 1.27)) hide))
  (property "Value" "GND" (id 1) (at 86.36 93.98 0))
  (property "Footprint" "" (id 2) (at 86.36 88.9 0) (effects (font (size 1.27 1.27)) hide))
  (property "Datasheet" "" (id 3) (at 86.36 88.9 0) (effects (font (size 1.27 1.27)) hide)) (pin "1"))

 (symbol (lib_id "Mechanical:Fiducial") (at 88.9 134.62 0) (unit 1) (in_bom no) (on_board yes) (fields_autoplaced)
  (property "Reference" "FID1" (id 0) (at 91.44 133.3499 0) (effects (font (size 1.27 1.27)) (justify left)))
  (property "Value" "Fiducial" (id 1) (at 91.44 135.8899 0) (effects (font (size 1.27 1.27)) (justify left)))
  (property "Footprint" "Fiducial:Fiducial_0.5mm_Mask1mm" (id 2) (at 88.9 134.62 0) (effects (font (size 1.27 1.27)) hide))
  (property "Datasheet" "~" (id 3) (at 88.9 134.62 0) (effects (font (size 1.27 1.27)) hide)))

 (symbol (lib_id "Connector:TestPoint") (at 96.52 86.36 0) (unit 1) (in_bom no) (on_board yes)
  (property "Reference" "TP7" (id 0) (at 97.79 81.28 0) (effects (font (size 1.27 1.27)) (justify left)))
  (property "Value" "GND" (id 1) (at 99.06 84.3279 0) (effects (font (size 1.27 1.27)) (justify left) hide))
  (property "Footprint" "Buck_ti:cast_edge" (id 2) (at 101.6 86.36 0) (effects (font (size 1.27 1.27)) hide))
  (property "Datasheet" "~" (id 3) (at 101.6 86.36 0) (effects (font (size 1.27 1.27)) hide)) (pin "1"))

 (symbol (lib_id "Device:R") (at 115.57 85.09 0) (unit 1) (in_bom yes) (on_board yes) (fields_autoplaced)
  (property "Reference" "R1" (id 0) (at 118.11 83.8199 0) (effects (font (size 1.27 1.27)) (justify left)))
  (property "Value" "100K" (id 1) (at 118.11 86.3599 0) (effects (font (size 1.27 1.27)) (justify left)))
  (property "Footprint" "Resistor_SMD:R_0603_1608Metric" (id 2) (at 113.792 85.09 90) (effects (font (size 1.27 1.27)) hide))
  (property "Datasheet" "~" (id 3) (at 115.57 85.09 0) (effects (font (size 1.27 1.27)) hide))
  (property "JLC_PN" "C25803" (id 4) (at 115.57 85.09 0) (effects (font (size 1.27 1.27)) hide))
  (property "NOTE" "±1% 1/10W Thick Film Resistors 75V ±100ppm/℃ -55℃~+155℃ 100kΩ 0603 Chip Resistor - Surface Mount ROHS" (id 5) (at 115.57 85.09 0) (effects (font (size 1.27 1.27)) hide))
  (property "MFP" "0603WAF1003T5E" (id 6) (at 115.57 85.09 0) (effects (font (size 1.27 1.27)) hide)) (pin "1") (pin "2"))

 (symbol (lib_id "power:GND") (at 124.46 107.95 0) (unit 1) (in_bom yes) (on_board yes) (fields_autoplaced)
  (property "Reference" "#PWR08" (id 0) (at 124.46 114.3 0) (effects (font (size 1.27 1.27)) hide))
  (property "Value" "GND" (id 1) (at 124.46 113.03 0))
  (property "Footprint" "" (id 2) (at 124.46 107.95 0) (effects (font (size 1.27 1.27)) hide))
  (property "Datasheet" "" (id 3) (at 124.46 107.95 0) (effects (font (size 1.27 1.27)) hide)) (pin "1"))

 (symbol (lib_id "Connector:TestPoint") (at 182.88 86.36 0) (unit 1) (in_bom no) (on_board yes)
  (property "Reference" "TP3" (id 0) (at 184.15 81.28 0) (effects (font (size 1.27 1.27)) (justify left)))
  (property "Value" "GND" (id 1) (at 185.42 84.3279 0) (effects (font (size 1.27 1.27)) (justify left) hide))
  (property "Footprint" "Buck_ti:cast_edge" (id 2) (at 187.96 86.36 0) (effects (font (size 1.27 1.27)) hide))
  (property "Datasheet" "~" (id 3) (at 187.96 86.36 0) (effects (font (size 1.27 1.27)) hide)) (pin "1"))

 (symbol (lib_id "Device:R") (at 115.57 102.87 0) (mirror y) (unit 1) (in_bom yes) (on_board yes) (fields_autoplaced)
  (property "Reference" "R2" (id 0) (at 118.11 101.5999 0) (effects (font (size 1.27 1.27)) (justify right)))
  (property "Value" "100K" (id 1) (at 118.11 104.1399 0) (effects (font (size 1.27 1.27)) (justify right)))
  (property "Footprint" "Resistor_SMD:R_0603_1608Metric" (id 2) (at 117.348 102.87 90) (effects (font (size 1.27 1.27)) hide))
  (property "Datasheet" "~" (id 3) (at 115.57 102.87 0) (effects (font (size 1.27 1.27)) hide))
  (property "JLC_PN" "C25803" (id 4) (at 115.57 102.87 0) (effects (font (size 1.27 1.27)) hide))
  (property "NOTE" "±1% 1/10W Thick Film Resistors 75V ±100ppm/℃ -55℃~+155℃ 100kΩ 0603 Chip Resistor - Surface Mount ROHS" (id 5) (at 115.57 102.87 0) (effects (font (size 1.27 1.27)) hide))
  (property "MFP" "0603WAF1003T5E" (id 6) (at 115.57 102.87 0) (effects (font (size 1.27 1.27)) hide)) (pin "1") (pin "2"))

 (symbol (lib_id "Mechanical:MountingHole") (at 102.87 123.19 0) (unit 1) (in_bom no) (on_board yes) (fields_autoplaced)
  (property "Reference" "H2" (id 0) (at 105.41 121.9199 0) (effects (font (size 1.27 1.27)) (justify left)))
  (property "Value" "MountingHole" (id 1) (at 105.41 124.4599 0) (effects (font (size 1.27 1.27)) (justify left) hide))
  (property "Footprint" "MountingHole:MountingHole_2.1mm" (id 2) (at 102.87 123.19 0) (effects (font (size 1.27 1.27)) hide))
  (property "Datasheet" "~" (id 3) (at 102.87 123.19 0) (effects (font (size 1.27 1.27)) hide)))

 (symbol (lib_id "Mechanical:MountingHole") (at 88.9 123.19 0) (unit 1) (in_bom no) (on_board yes) (fields_autoplaced)
  (property "Reference" "H1" (id 0) (at 91.44 121.9199 0) (effects (font (size 1.27 1.27)) (justify left)))
  (property "Value" "MountingHole" (id 1) (at 91.44 124.4599 0) (effects (font (size 1.27 1.27)) (justify left) hide))
  (property "Footprint" "MountingHole:MountingHole_2.1mm" (id 2) (at 88.9 123.19 0) (effects (font (size 1.27 1.27)) hide))
  (property "Datasheet" "~" (id 3) (at 88.9 123.19 0) (effects (font (size 1.27 1.27)) hide)))

 (symbol (lib_id "Device:C_Small") (at 140.97 80.01 0) (mirror y) (unit 1) (in_bom yes) (on_board yes)
  (property "Reference" "C1" (id 0) (at 135.89 78.74 0) (effects (font (size 1.27 1.27)) (justify right)))
  (property "Value" "330nF" (id 1) (at 132.08 81.28 0) (effects (font (size 1.27 1.27)) (justify right)))
  (property "Footprint" "Capacitor_SMD:C_1206_3216Metric" (id 2) (at 140.97 80.01 0) (effects (font (size 1.27 1.27)) hide))
  (property "Datasheet" "~" (id 3) (at 140.97 80.01 0) (effects (font (size 1.27 1.27)) hide))
  (property "JLC_PN" "C274377" (id 4) (at 140.97 80.01 0) (effects (font (size 1.27 1.27)) hide))
  (property "NOTE" "50V 330nF X7R ±10% 1206 Multilayer Ceramic Capacitors MLCC - SMD/SMT ROHS" (id 5) (at 140.97 80.01 0) (effects (font (size 1.27 1.27)) hide))
  (property "MFP" "CC1206KRX7R9BB334" (id 6) (at 140.97 80.01 0) (effects (font (size 1.27 1.27)) hide)) (pin "1") (pin "2"))

 (symbol (lib_id "power:GND") (at 115.57 107.95 0) (unit 1) (in_bom yes) (on_board yes) (fields_autoplaced)
  (property "Reference" "#PWR07" (id 0) (at 115.57 114.3 0) (effects (font (size 1.27 1.27)) hide))
  (property "Value" "GND" (id 1) (at 115.57 113.03 0))
  (property "Footprint" "" (id 2) (at 115.57 107.95 0) (effects (font (size 1.27 1.27)) hide))
  (property "Datasheet" "" (id 3) (at 115.57 107.95 0) (effects (font (size 1.27 1.27)) hide)) (pin "1"))

 (symbol (lib_id "Connector_Generic:Conn_01x02") (at 194.31 76.2 0) (unit 1) (in_bom no) (on_board yes) (fields_autoplaced)
  (property "Reference" "J2" (id 0) (at 196.85 76.1999 0) (effects (font (size 1.27 1.27)) (justify left)))
  (property "Value" "Conn_01x02" (id 1) (at 196.85 78.7399 0) (effects (font (size 1.27 1.27)) (justify left)))
  (property "Footprint" "Connector_PinHeader_2.00mm:PinHeader_1x02_P2.00mm_Vertical" (id 2) (at 194.31 76.2 0) (effects (font (size 1.27 1.27)) hide))
  (property "Datasheet" "~" (id 3) (at 194.31 76.2 0) (effects (font (size 1.27 1.27)) hide)) (pin "1") (pin "2"))

 (symbol (lib_id "Connector:TestPoint") (at 92.71 76.2 0) (unit 1) (in_bom no) (on_board yes)
  (property "Reference" "TP2" (id 0) (at 88.9 71.12 0) (effects (font (size 1.27 1.27)) (justify left)))
  (property "Value" "IN" (id 1) (at 95.25 74.1679 0) (effects (font (size 1.27 1.27)) (justify left) hide))
  (property "Footprint" "Buck_ti:cast_edge" (id 2) (at 97.79 76.2 0) (effects (font (size 1.27 1.27)) hide))
  (property "Datasheet" "~" (id 3) (at 97.79 76.2 0) (effects (font (size 1.27 1.27)) hide)) (pin "1"))

 (symbol (lib_id "Connector:TestPoint") (at 96.52 76.2 0) (unit 1) (in_bom no) (on_board yes)
  (property "Reference" "TP5" (id 0) (at 96.52 71.12 0) (effects (font (size 1.27 1.27)) (justify left)))
  (property "Value" "IN" (id 1) (at 99.06 74.1679 0) (effects (font (size 1.27 1.27)) (justify left) hide))
  (property "Footprint" "Buck_ti:cast_edge" (id 2) (at 101.6 76.2 0) (effects (font (size 1.27 1.27)) hide))
  (property "Datasheet" "~" (id 3) (at 101.6 76.2 0) (effects (font (size 1.27 1.27)) hide)) (pin "1"))

 (symbol (lib_id "Connector:TestPoint") (at 179.07 86.36 0) (unit 1) (in_bom no) (on_board yes)
  (property "Reference" "TP6" (id 0) (at 173.99 81.28 0) (effects (font (size 1.27 1.27)) (justify left)))
  (property "Value" "GND" (id 1) (at 181.61 84.3279 0) (effects (font (size 1.27 1.27)) (justify left) hide))
  (property "Footprint" "Buck_ti:cast_edge" (id 2) (at 184.15 86.36 0) (effects (font (size 1.27 1.27)) hide))
  (property "Datasheet" "~" (id 3) (at 184.15 86.36 0) (effects (font (size 1.27 1.27)) hide)) (pin "1"))

 (symbol (lib_id "Graphic:Logo_Open_Hardware_Large") (at 143.51 186.69 0) (unit 1) (in_bom yes) (on_board yes) (fields_autoplaced)
  (property "Reference" "#LOGO?" (id 0) (at 143.51 173.99 0) (effects (font (size 1.27 1.27)) hide))
  (property "Value" "Logo_Open_Hardware_Large" (id 1) (at 143.51 196.85 0) (effects (font (size 1.27 1.27)) hide))
  (property "Footprint" "" (id 2) (at 143.51 186.69 0) (effects (font (size 1.27 1.27)) hide))
  (property "Datasheet" "~" (id 3) (at 143.51 186.69 0) (effects (font (size 1.27 1.27)) hide)))

 (symbol (lib_id "Connector_Generic:Conn_01x02") (at 78.74 76.2 0) (mirror y) (unit 1) (in_bom no) (on_board yes) (fields_autoplaced)
  (property "Reference" "J1" (id 0) (at 78.74 69.85 0))
  (property "Value" "Conn_01x02" (id 1) (at 78.74 72.39 0))
  (property "Footprint" "Connector_PinHeader_2.00mm:PinHeader_1x02_P2.00mm_Vertical" (id 2) (at 78.74 76.2 0) (effects (font (size 1.27 1.27)) hide))
  (property "Datasheet" "~" (id 3) (at 78.74 76.2 0) (effects (font (size 1.27 1.27)) hide)) (pin "1") (pin "2"))

 (symbol (lib_id "power:GND") (at 153.67 86.36 0) (unit 1) (in_bom yes) (on_board yes) (fields_autoplaced)
  (property "Reference" "#PWR0101" (id 0) (at 153.67 92.71 0) (effects (font (size 1.27 1.27)) hide))
  (property "Value" "GND" (id 1) (at 153.67 91.44 0))
  (property "Footprint" "" (id 2) (at 153.67 86.36 0) (effects (font (size 1.27 1.27)) hide))
  (property "Datasheet" "" (id 3) (at 153.67 86.36 0) (effects (font (size 1.27 1.27)) hide)) (pin "1"))

 (symbol (lib_id "Regulator_Linear:L7805") (at 153.67 76.2 0) (unit 1) (in_bom yes) (on_board yes) (fields_autoplaced)
  (property "Reference" "U1" (id 0) (at 153.67 68.58 0))
  (property "Value" "L7805" (id 1) (at 153.67 71.12 0))
  (property "Footprint" "Package_TO_SOT_SMD:TO-252-2" (id 2) (at 154.305 80.01 0) (effects (font (size 1.27 1.27) italic) (justify left) hide))
  (property "Datasheet" "http://www.st.com/content/ccc/resource/technical/document/datasheet/41/4f/b3/b0/12/d4/47/88/CD00000444.pdf/files/CD00000444.pdf/jcr:content/translations/en.CD00000444.pdf" (id 3) (at 153.67 77.47 0) (effects (font (size 1.27 1.27)) hide))
  (property "JLC_PN" "C55509" (id 4) (at 153.67 76.2 0) (effects (font (size 1.27 1.27)) hide))
  (property "NOTE" "35V - - - Fixed 5V TO-252-2(DPAK) Linear Voltage Regulators (LDO) ROHS" (id 5) (at 153.67 76.2 0) (effects (font (size 1.27 1.27)) hide))
  (property "MFP" "L78M05CDT-TR" (id 6) (at 153.67 76.2 0) (effects (font (size 1.27 1.27)) hide)) (pin "1") (pin "2") (pin "3"))

 (symbol (lib_id "Connector:TestPoint") (at 110.49 97.79 0) (unit 1) (in_bom no) (on_board yes)
  (property "Reference" "TP9" (id 0) (at 110.49 92.71 0) (effects (font (size 1.27 1.27)) (justify left)))
  (property "Value" "EN" (id 1) (at 113.03 95.7579 0) (effects (font (size 1.27 1.27)) (justify left) hide))
  (property "Footprint" "Buck_ti:cast_edge" (id 2) (at 115.57 97.79 0) (effects (font (size 1.27 1.27)) hide))
  (property "Datasheet" "~" (id 3) (at 115.57 97.79 0) (effects (font (size 1.27 1.27)) hide)) (pin "1"))

 (sheet_instances (path "" (page "1")))

)
